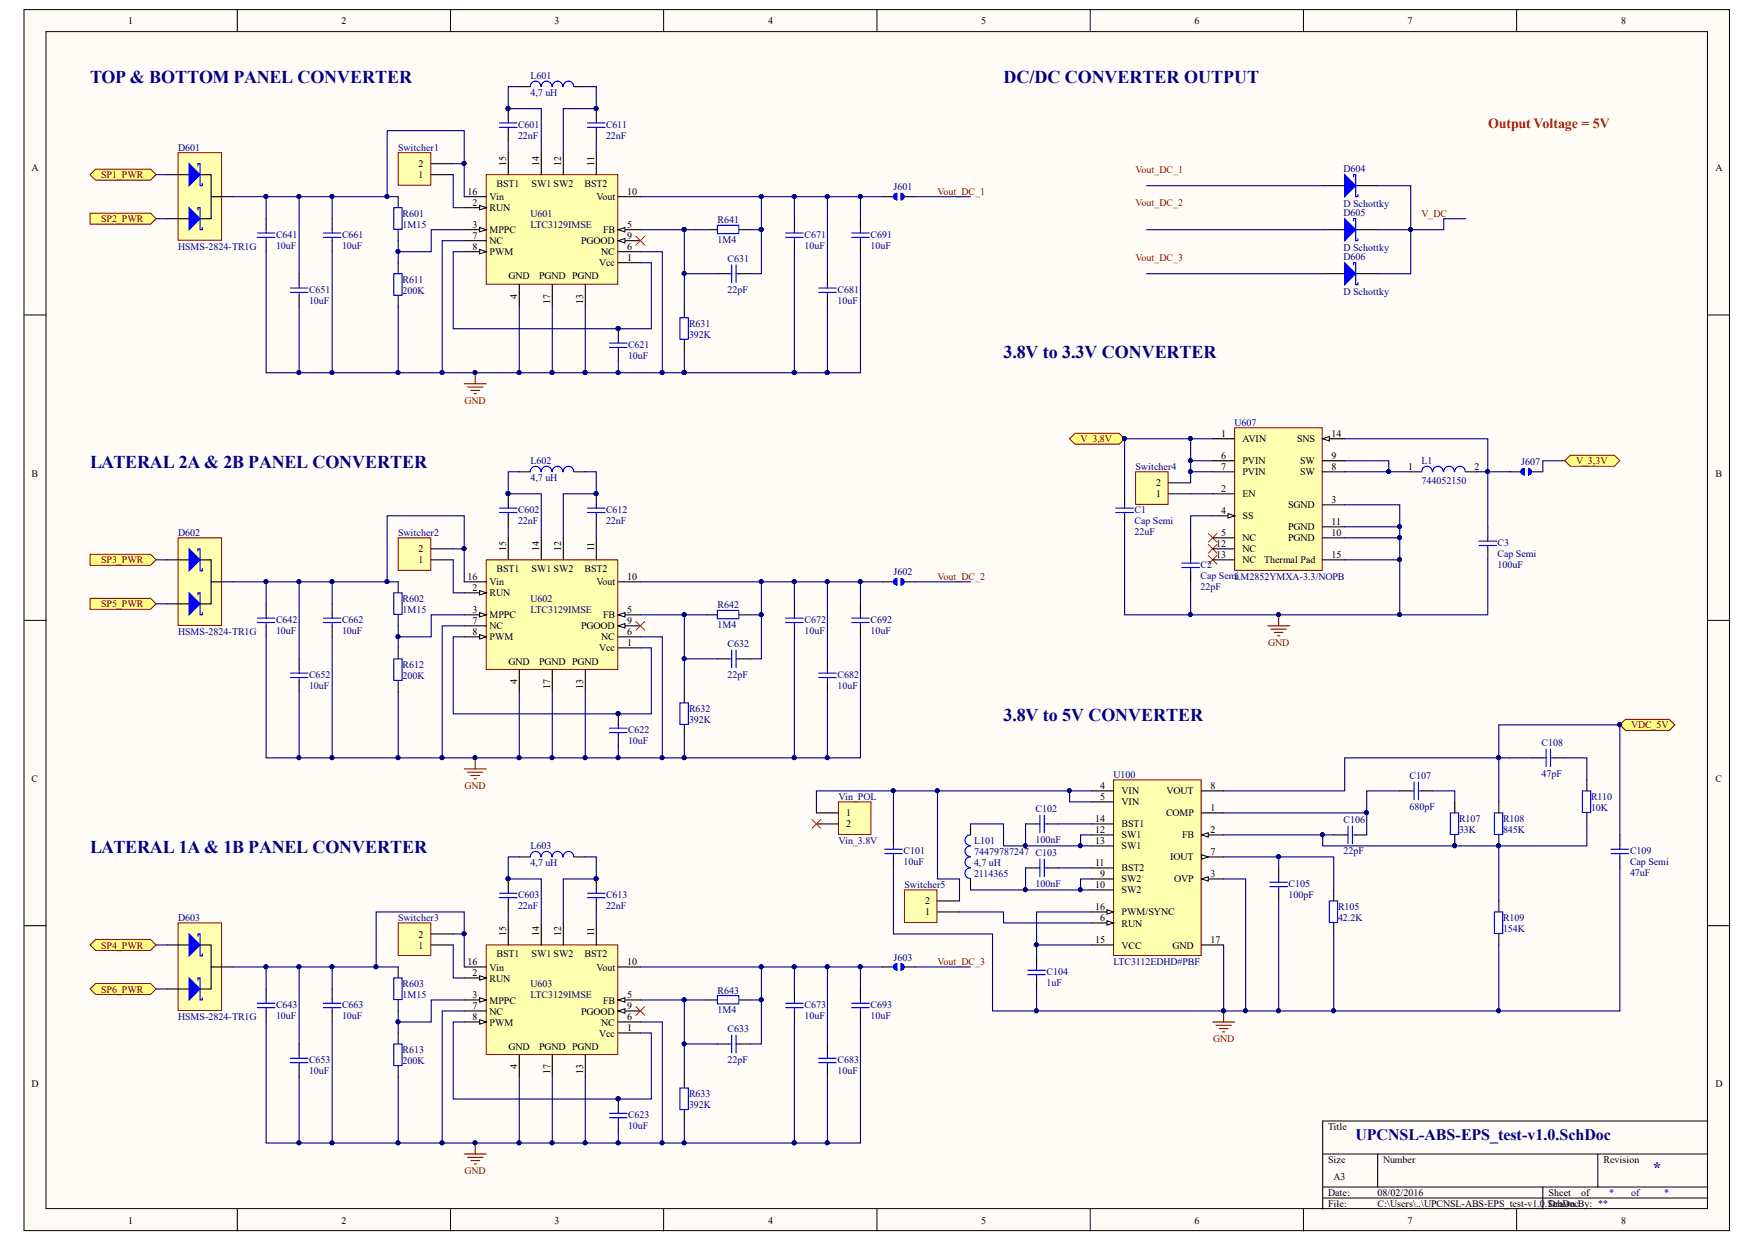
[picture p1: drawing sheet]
# Altium schematic sheet UPCNSL-ABS-EPS_test-v1.0.SchDoc
size A3

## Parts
C1  Cap Semi  value 22uF  [C1206]
C2  Cap Semi  value 22pF  [1608[0603]]
C3  Cap Semi  value 100uF  [C1206]
C101  value 10uF  [CAP0603]  (hidden comment: CAP0603)
C102  value 100nF  [CAP0603]  (hidden comment: CAP0603)
C103  value 100nF  [CAP0603]  (hidden comment: CAP0603)
C104  value 1uF  [CAP0603]  (hidden comment: CAP0603)
C105  value 100pF  [CAP0603]  (hidden comment: CAP0603)
C106  value 22pF  [CAP0603]  (hidden comment: CAP0603)
C107  value 680pF  [CAP0603]  (hidden comment: CAP0603)
C108  value 47pF  [CAP0603]  (hidden comment: CAP0603)
C109  Cap Semi  value 47uF  [C1206]
C601  value 22nF  [CAP0603]  (hidden comment: CAP0603)
C602  value 22nF  [CAP0603]  (hidden comment: CAP0603)
C603  value 22nF  [CAP0603]  (hidden comment: CAP0603)
C611  value 22nF  [CAP0603]  (hidden comment: CAP0603)
C612  value 22nF  [CAP0603]  (hidden comment: CAP0603)
C613  value 22nF  [CAP0603]  (hidden comment: CAP0603)
C621  value 10uF  [CAP0603]  (hidden comment: CAP0603)
C622  value 10uF  [CAP0603]  (hidden comment: CAP0603)
C623  value 10uF  [CAP0603]  (hidden comment: CAP0603)
C631  value 22pF  [CAP0603]  (hidden comment: CAP0603)
C632  value 22pF  [CAP0603]  (hidden comment: CAP0603)
C633  value 22pF  [CAP0603]  (hidden comment: CAP0603)
C641  value 10uF  [CAP0603]  (hidden comment: CAP0603)
C642  value 10uF  [CAP0603]  (hidden comment: CAP0603)
C643  value 10uF  [CAP0603]  (hidden comment: CAP0603)
C651  value 10uF  [CAP0603]  (hidden comment: CAP0603)
C652  value 10uF  [CAP0603]  (hidden comment: CAP0603)
C653  value 10uF  [CAP0603]  (hidden comment: CAP0603)
C661  value 10uF  [CAP0603]  (hidden comment: CAP0603)
C662  value 10uF  [CAP0603]  (hidden comment: CAP0603)
C663  value 10uF  [CAP0603]  (hidden comment: CAP0603)
C671  value 10uF  [CAP0603]  (hidden comment: CAP0603)
C672  value 10uF  [CAP0603]  (hidden comment: CAP0603)
C673  value 10uF  [CAP0603]  (hidden comment: CAP0603)
C681  value 10uF  [CAP0603]  (hidden comment: CAP0603)
C682  value 10uF  [CAP0603]  (hidden comment: CAP0603)
C683  value 10uF  [CAP0603]  (hidden comment: CAP0603)
C691  value 10uF  [CAP0603]  (hidden comment: CAP0603)
C692  value 10uF  [CAP0603]  (hidden comment: CAP0603)
C693  value 10uF  [CAP0603]  (hidden comment: CAP0603)
D601  HSMS-2824-TR1G  [SOT23-3]
D602  HSMS-2824-TR1G  [SOT23-3]
D603  HSMS-2824-TR1G  [SOT23-3]
D604  D Schottky  [SMB]
D605  D Schottky  [SMB]
D606  D Schottky  [SMB]
J601  Jumper_Solderpad  [JUMPER_SOLDERPAD]  (value not drawn)
J602  Jumper_Solderpad  [JUMPER_SOLDERPAD]  (value not drawn)
J603  Jumper_Solderpad  [JUMPER_SOLDERPAD]  (value not drawn)
J607  (no value)  [JUMPER_SOLDERPAD]
L1  744052150  [WE-TPC-5818-L]
L101  74479787247  value 4,7 uH  Supplier Part Number 1: 2114365  [74479787247]
L601  value 4,7 uH  [74479787247]
L602  value 4,7 uH  [74479787247]
L603  value 4,7 uH  [74479787247]
R105  value 42.2K  [RES0603]  (hidden comment: RES0603)
R107  value 33K  [RES0603]  (hidden comment: RES0603)
R108  value 845K  [RES0603]  (hidden comment: RES0603)
R109  value 154K  [RES0603]  (hidden comment: RES0603)
R110  value 10K  [RES0603]  (hidden comment: RES0603)
R601  value 1M15  [RES0603]  (hidden comment: RES0603)
R602  value 1M15  [RES0603]  (hidden comment: RES0603)
R603  value 1M15  [RES0603]  (hidden comment: RES0603)
R611  value 200K  [RES0603]  (hidden comment: RES0603)
R612  value 200K  [RES0603]  (hidden comment: RES0603)
R613  value 200K  [RES0603]  (hidden comment: RES0603)
R631  value 392K  [RES0603]  (hidden comment: RES0603)
R632  value 392K  [RES0603]  (hidden comment: RES0603)
R633  value 392K  [RES0603]  (hidden comment: RES0603)
R641  value 1M4  [RES0603]  (hidden comment: RES0603)
R642  value 1M4  [RES0603]  (hidden comment: RES0603)
R643  value 1M4  [RES0603]  (hidden comment: RES0603)
Switcher1  (no value)  [HDR1X2]
Switcher2  (no value)  [HDR1X2]
Switcher3  (no value)  [HDR1X2]
Switcher4  (no value)  [HDR1X2]
Switcher5  (no value)  [HDR1X2]
U100  LTC3112EDHD#PBF  [LT-DHD-16_V]
U601  LTC3129IMSE  [MSOP-16]
U602  LTC3129IMSE  [MSOP-16]
U603  LTC3129IMSE  [MSOP-16]
U607  LM2852YMXA-3.3/NOPB  [MXA14A_L]
Vin_POL  Vin_3.8V  [HDR1X2]

## Ports
SP1_PWR, SP2_PWR (in), SP3_PWR (in), SP4_PWR, SP5_PWR (in), SP6_PWR, V_3,3V, V_3,8V, VDC_5V

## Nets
GND: C1.2 C2.2 C3.2 C101.1 C104.1 C105.1 C109.2 C621.1 C622.1 C623.1 C641.1 C642.1 C643.1 C651.1 C652.1 C653.1 C661.1 C662.1 C663.1 C671.1 C672.1 C673.1 C681.1 C682.1 C683.1 C691.1 C692.1 C693.1 R105.1 R109.1 R611.1 R612.1 R613.1 R631.1 R632.1 R633.1 U100.3(OVP) U100.17(GND) U601.4(GND) U601.6(NC) U601.7(NC) U601.13(PGND) U601.17(PGND) U602.4(GND) U602.6(NC) U602.7(NC) U602.13(PGND) U602.17(PGND) U603.4(GND) U603.6(NC) U603.7(NC) U603.13(PGND) U603.17(PGND) U607.3(SGND) U607.10(PGND) U607.11(PGND) U607.15(Thermal_Pad)
SP1_PWR: D601.1(A1) ; port SP1_PWR
SP2_PWR: D601.2(A2) ; port SP2_PWR
SP3_PWR: D602.1(A1) ; port SP3_PWR
SP4_PWR: D603.1(A1) ; port SP4_PWR
SP5_PWR: D602.2(A2) ; port SP5_PWR
SP6_PWR: D603.2(A2) ; port SP6_PWR
V_3,3V: J607.2 ; port V_3,3V
V_3,8V: C1.1 Switcher4.2 U607.1(AVIN) U607.6(PVIN) U607.7(PVIN) ; port V_3,8V
VDC_5V: C108.1 C109.1 R108.2 U100.8(VOUT) ; port VDC_5V
Vout_DC_1: J601.2
Vout_DC_2: J602.2
Vout_DC_3: J603.2
NetC2_1: C2.1 U607.4(SS)
NetC3_1: C3.1 J607.1 L1.2 U607.14(SNS)
NetC101_2: C101.2 Switcher5.2 U100.4(VIN) U100.5(VIN) Vin_POL.1
NetC102_1: C102.1 U100.14(BST1)
NetC102_2: C102.2 L101.2 U100.12(SW1) U100.13(SW1)
NetC103_1: C103.1 U100.11(BST2)
NetC103_2: C103.2 L101.1 U100.9(SW2) U100.10(SW2)
NetC104_2: C104.2 U100.15(VCC) U100.16(PWM/SYNC)
NetC105_2: C105.2 R105.2 U100.7(IOUT)
NetC106_1: C106.1 R107.1 R108.1 R109.2 R110.1 U100.2(FB)
NetC106_2: C106.2 C107.1 U100.1(COMP)
NetC107_2: C107.2 R107.2
NetC108_2: C108.2 R110.2
NetC601_1: C601.1 U601.15(BST1)
NetC601_2: C601.2 L601.1 U601.14(SW1)
NetC602_1: C602.1 U602.15(BST1)
NetC602_2: C602.2 L602.1 U602.14(SW1)
NetC603_1: C603.1 U603.15(BST1)
NetC603_2: C603.2 L603.1 U603.14(SW1)
NetC611_1: C611.1 U601.11(BST2)
NetC611_2: C611.2 L601.2 U601.12(SW2)
NetC612_1: C612.1 U602.11(BST2)
NetC612_2: C612.2 L602.2 U602.12(SW2)
NetC613_1: C613.1 U603.11(BST2)
NetC613_2: C613.2 L603.2 U603.12(SW2)
NetC621_2: C621.2 U601.1(Vcc) U601.8(PWM)
NetC622_2: C622.2 U602.1(Vcc) U602.8(PWM)
NetC623_2: C623.2 U603.1(Vcc) U603.8(PWM)
NetC631_1: C631.1 C671.2 C681.2 C691.2 J601.1 R641.1 U601.10(Vout)
NetC631_2: C631.2 R631.2 R641.2 U601.5(FB)
NetC632_1: C632.1 C672.2 C682.2 C692.2 J602.1 R642.1 U602.10(Vout)
NetC632_2: C632.2 R632.2 R642.2 U602.5(FB)
NetC633_1: C633.1 C673.2 C683.2 C693.2 J603.1 R643.1 U603.10(Vout)
NetC633_2: C633.2 R633.2 R643.2 U603.5(FB)
NetC641_2: C641.2 C651.2 C661.2 D601.3(K) R601.2 Switcher1.2 U601.16(Vin)
NetC642_2: C642.2 C652.2 C662.2 D602.3(K) R602.2 Switcher2.2 U602.16(Vin)
NetC643_2: C643.2 C653.2 C663.2 D603.3(K) R603.2 Switcher3.2 U603.16(Vin)
NetD604_2: D604.2(K) D605.2(K) D606.2(K)
NetL1_1: L1.1 U607.8(SW) U607.9(SW)
NetR601_1: R601.1 R611.2 U601.3(MPPC)
NetR602_1: R602.1 R612.2 U602.3(MPPC)
NetR603_1: R603.1 R613.2 U603.3(MPPC)
NetSwitcher1_1: Switcher1.1 U601.2(RUN)
NetSwitcher2_1: Switcher2.1 U602.2(RUN)
NetSwitcher3_1: Switcher3.1 U603.2(RUN)
NetSwitcher4_1: Switcher4.1 U607.2(EN)
NetSwitcher5_1: Switcher5.1 U100.6(RUN)

Not connected (* = marked no-connect by the designer): D604 1(A); D605 1(A); D606 1(A); U601 9(PGOOD)*; U602 9(PGOOD)*; U603 9(PGOOD)*; U607 5(NC)* 12(NC)* 13(NC)*; Vin_POL 2*

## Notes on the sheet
- TOP & BOTTOM PANEL CONVERTER
- DC/DC CONVERTER OUTPUT
- Output Voltage = 5V
- 3.8V to 3.3V CONVERTER
- LATERAL 2A & 2B PANEL CONVERTER
- 3.8V to 5V CONVERTER
- LATERAL 1A & 1B PANEL CONVERTER
- of
- **
- Labels drawn without touching a wire or pin: V_DC, Vout_DC_1, Vout_DC_2, Vout_DC_3
